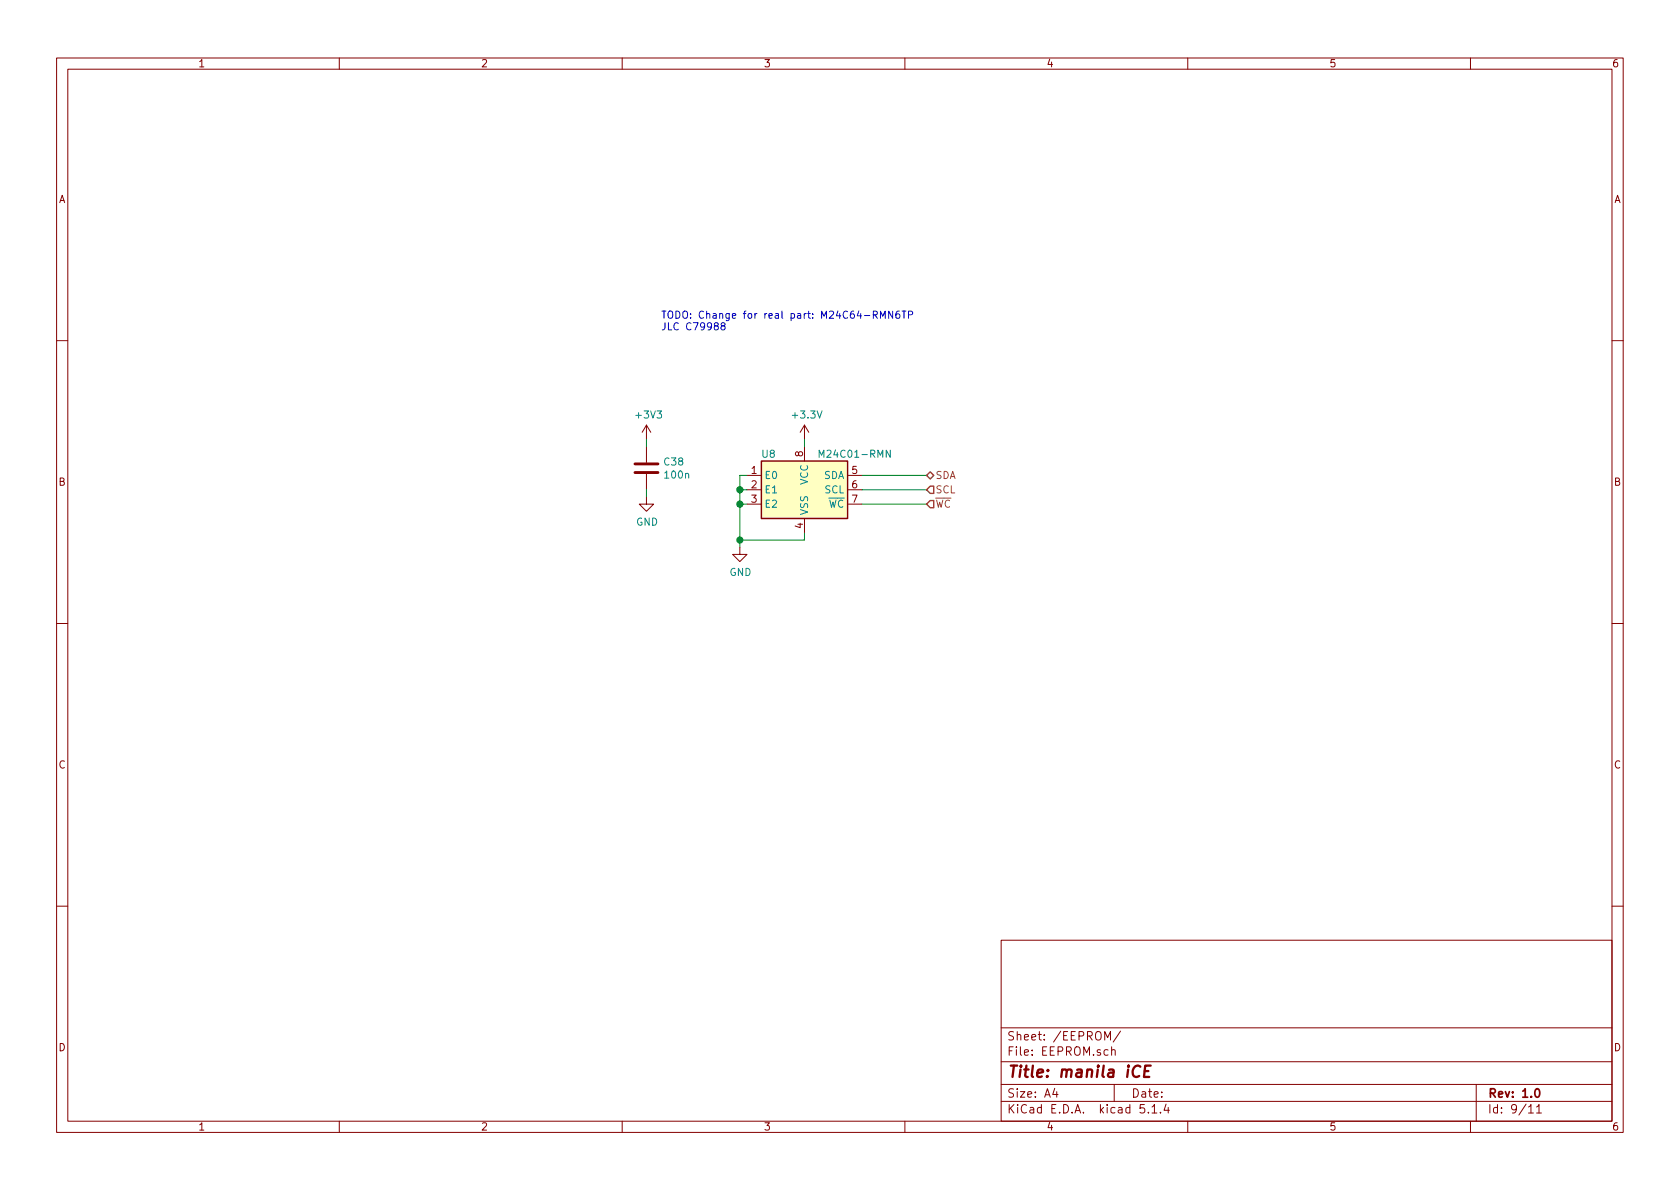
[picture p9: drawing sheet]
EESchema Schematic File Version 4
LIBS:manila_ice-cache
EELAYER 30 0
EELAYER END
$Descr A4 11693 8268
encoding utf-8
Sheet 9 11
Title "manila iCE"
Date ""
Rev "1.0"
Comp ""
Comment1 ""
Comment2 ""
Comment3 ""
Comment4 ""
$EndDescr
$Comp
L Memory_EEPROM:M24C01-RMN U8
U 1 1
P 5600 3400
F 0 "U8" H 5350 3650 50  0000 C CNN
F 1 "M24C01-RMN" H 5950 3650 50  0000 C CNN
F 2 "Package_SO:SOIC-8_3.9x4.9mm_P1.27mm" H 5600 3750 50  0001 C CNN
F 3 "http://www.st.com/content/ccc/resource/technical/document/datasheet/b0/d8/50/40/5a/85/49/6f/DM00071904.pdf/files/DM00071904.pdf/jcr:content/translations/en.DM00071904.pdf" H 5650 2900 50  0001 C CNN
F 4 "-90" H 5350 3750 50  0001 C CNN "JLCPCB Rotation"
F 5 "C79988" H 5600 3400 50  0001 C CNN "LCSC Part"
	1    5600 3400
	1    0    0    -1  
$EndComp
$Comp
L power:GND #PWR0130
U 1 1
P 5150 3800
F 0 "#PWR0130" H 5150 3550 50  0001 C CNN
F 1 "GND" H 5155 3627 50  0000 C CNN
F 2 "" H 5150 3800 50  0001 C CNN
F 3 "" H 5150 3800 50  0001 C CNN
	1    5150 3800
	1    0    0    -1  
$EndComp
$Comp
L power:+3.3V #PWR0131
U 1 1
P 5600 3050
F 0 "#PWR0131" H 5600 2900 50  0001 C CNN
F 1 "+3.3V" H 5615 3223 50  0000 C CNN
F 2 "" H 5600 3050 50  0001 C CNN
F 3 "" H 5600 3050 50  0001 C CNN
	1    5600 3050
	1    0    0    -1  
$EndComp
$Comp
L Device:C C?
U 1 1
P 4500 3250
AR Path="/5DB59EF2" Ref="C?"  Part="1" 
AR Path="/5D7E2E67/5DB59EF2" Ref="C?"  Part="1" 
AR Path="/5D7C5FBE/5DB59EF2" Ref="C?"  Part="1" 
AR Path="/5DAA4BA2/5DB59EF2" Ref="C38"  Part="1" 
F 0 "C38" H 4615 3296 50  0000 L CNN
F 1 "100n" H 4615 3205 50  0000 L CNN
F 2 "Capacitor_SMD:C_0603_1608Metric" H 4538 3100 50  0001 C CNN
F 3 "~" H 4500 3250 50  0001 C CNN
F 4 "0" H 4615 3396 50  0001 C CNN "JLCPCB Rotation"
F 5 "C14663" H 4615 3396 50  0001 C CNN "LCSC Part"
	1    4500 3250
	1    0    0    -1  
$EndComp
$Comp
L power:+3V3 #PWR?
U 1 1
P 4500 3050
AR Path="/5D7C5FBE/5DB59EF8" Ref="#PWR?"  Part="1" 
AR Path="/5DAA4BA2/5DB59EF8" Ref="#PWR0132"  Part="1" 
F 0 "#PWR0132" H 4500 2900 50  0001 C CNN
F 1 "+3V3" H 4515 3223 50  0000 C CNN
F 2 "" H 4500 3050 50  0001 C CNN
F 3 "" H 4500 3050 50  0001 C CNN
	1    4500 3050
	1    0    0    -1  
$EndComp
$Comp
L power:GND #PWR?
U 1 1
P 4500 3450
AR Path="/5D7C5FBE/5DB59EFE" Ref="#PWR?"  Part="1" 
AR Path="/5DAA4BA2/5DB59EFE" Ref="#PWR0133"  Part="1" 
F 0 "#PWR0133" H 4500 3200 50  0001 C CNN
F 1 "GND" H 4505 3277 50  0000 C CNN
F 2 "" H 4500 3450 50  0001 C CNN
F 3 "" H 4500 3450 50  0001 C CNN
	1    4500 3450
	1    0    0    -1  
$EndComp
Text HLabel 6450 3300 2    50   BiDi ~ 0
SDA
Text HLabel 6450 3400 2    50   Input ~ 0
SCL
Text Notes 4600 2300 0    50   ~ 0
TODO: Change for real part: M24C64-RMN6TP\nJLC C79988
Wire Wire Line
	5200 3300 5150 3300
Wire Wire Line
	5150 3300 5150 3400
Wire Wire Line
	5200 3400 5150 3400
Wire Wire Line
	5150 3400 5150 3500
Wire Wire Line
	5200 3500 5150 3500
Wire Wire Line
	5150 3500 5150 3750
Wire Wire Line
	5600 3700 5600 3750
Wire Wire Line
	5600 3750 5150 3750
Wire Wire Line
	5150 3750 5150 3800
Wire Wire Line
	5600 3050 5600 3100
Wire Wire Line
	6000 3400 6450 3400
Wire Wire Line
	6000 3300 6450 3300
Wire Wire Line
	4500 3400 4500 3450
Wire Wire Line
	4500 3050 4500 3100
Connection ~ 5150 3400
Connection ~ 5150 3500
Connection ~ 5150 3750
Text HLabel 6450 3500 2    50   Input ~ 0
~WC
Wire Wire Line
	6000 3500 6450 3500
$EndSCHEMATC
